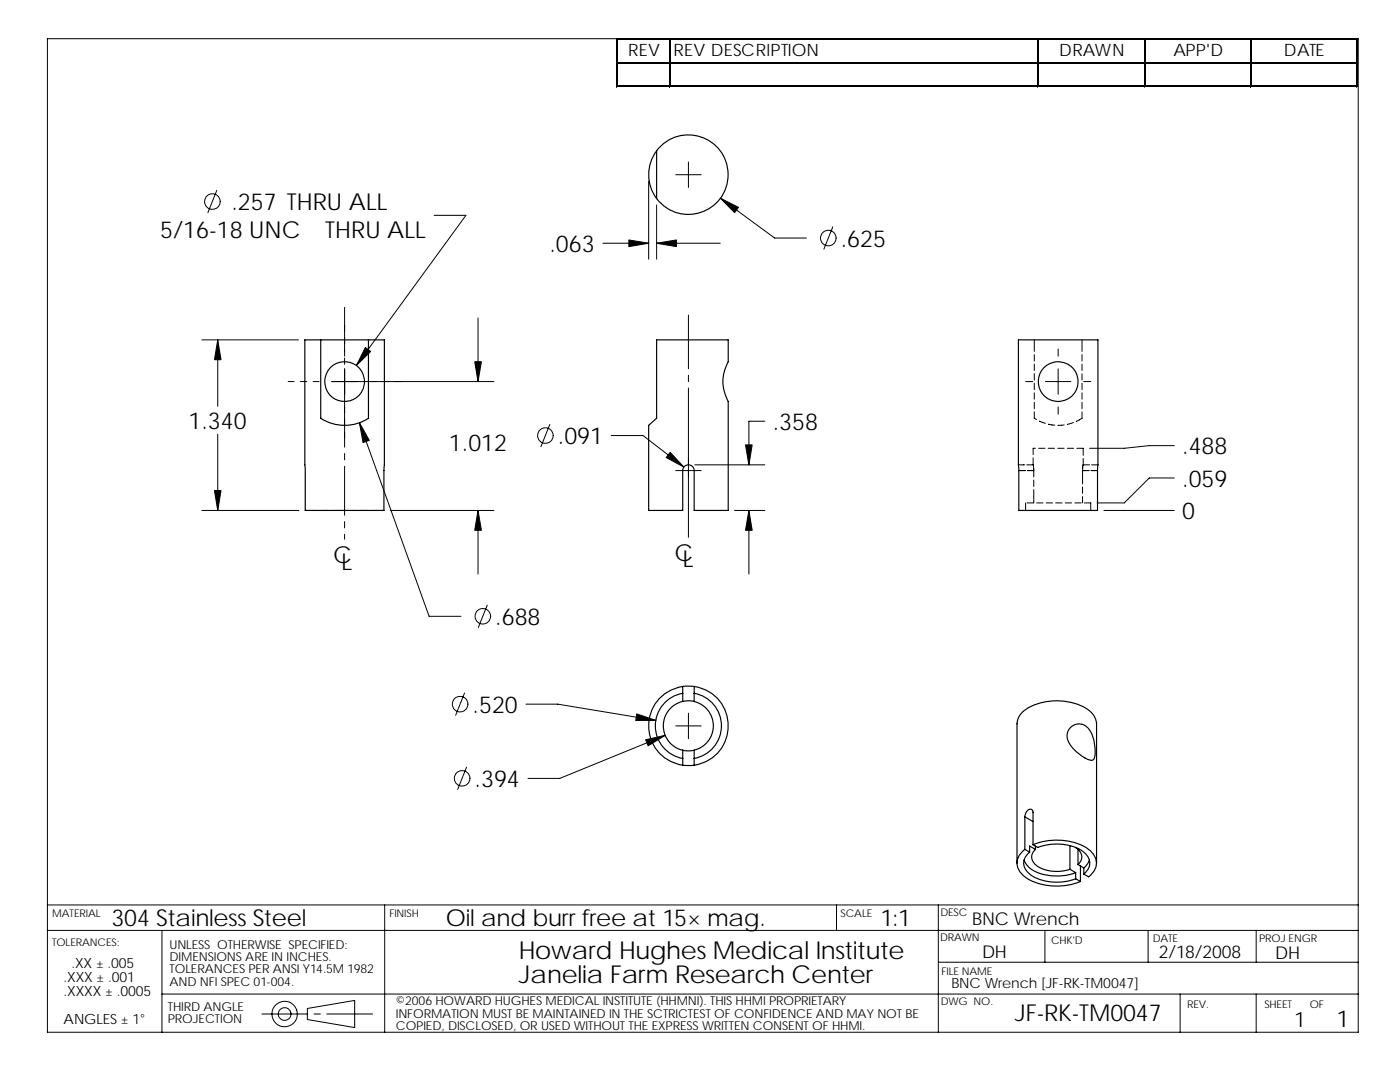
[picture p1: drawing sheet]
<svg xmlns="http://www.w3.org/2000/svg" width="279mm" height="216mm" viewBox="0 0 279 216" stroke-linecap="round" stroke-linejoin="round" font-family="sans-serif">
<g fill="none" stroke="#000" stroke-width=".2">
<path d="M9.5 7.7h261.6v198.3h-261.6zM123 7.7v9.7M123.3 7.7h147.7M123.3 12.4h147.7M123.3 17.1h147.7M133.6 7.9v9.5M207.1 7.9v9.5M228.3 7.9v9.5M249.6 7.9v9.5M270.8 7.9v9.5M43.3 38l-1.8 4.4M129.5 36.1v15.6"/>
<path d="M134.9 34.9h5M137.4 32.3v5.1M143.8 39.6l10.8 7.9h6.4M86.6 43h6.4l-21.9 29.9M120.3 48.5h9.2M131 48.5h12.7M131 40.9v10.8M166.2 45.3l-1.8 4.4M40.3 67.8h19.3M43.5 67.8v13.3M57.5 76.1h1.2M60 76.1h1.2"/>
<path d="M62.5 76.1h1.2M66.2 76.1h32.4M68.8 61.3v9.8M68.8 71.4v1.3M68.8 73.6v15.6M95.4 63.4v12.7M137.4 62.9v10.7M137.4 74.9v1.2M137.4 77.4v29.8M204.7 76.1h1.4M206.4 67.8v2.3M206.4 70.8v1.2"/>
<path d="M206.4 72.7v1.2M206.4 74.6v1.2M206.4 76.5v1.2M206.4 78.4v1.3M208.6 76.1h5.1M211.2 69.6v1.5M211.2 73.6v5.1M215.9 67.8v2.3M215.9 70.8v1.2M215.9 72.7v1.2M215.9 74.6v1.2M215.9 76.5v1.2"/>
<path d="M215.9 78.4v1.3M216.3 76.1h1.4M43.5 86.6v15.3M68.8 90.5v1.3M68.8 93v9.8M71.7 84.3l13.9 38.7h6.4M109.7 84.7l-1.8 4.4M122 86.9h6.3l8.2 6.3M134.9 93.9h5M138.7 92.8h13.9M152.6 84.1h-3.1v8.7M203.2 92.8h1.3"/>
<path d="M203.3 93.9h1.3M204.9 92.8h1.3M205 93.9h1.3M206.2 92.8l.1 2.4M206.2 91.4v1.4M206.3 99.1v1.3M206.3 95.8v1.3M206.3 97.7v1.3M206.4 80.3v1.3M206.4 82.2v1.3l.5 .2M206.7 89.5h-.5v1.2M207.3 89.5h1.3"/>
<path d="M207.4 84l1.2 .5M209.2 89.5h1.3M209.2 84.6l1.3 .2M211.1 89.5h1.3M211.2 81.2v1.5M212.4 84.8l-1.3 .1M213 89.5h1.3M213 84.7h.1M214.2 84.3l-1.1 .4M214.8 84.1h.1M214.9 89.5h1.3v1.3M215.9 80.3v1.3"/>
<path d="M215.9 82.2v1.3l-1.1 .6M216 93.9v1.3M216 95.3v1.2M216 97.2v1.2M216 99.1v1.3M216 93.9h1.3M216.2 92.8h1.2M216.2 92.8l-.2 1.1M216.2 91.5v1.3M217.8 93.9h1.2M217.8 92.8h1.3M234.4 95.4h-5l-5 5h-5.5"/>
<path d="M234.4 88.9h-5l-5 .6h-7M40.3 101.9h19.3M60.9 101.9h2M64.2 101.9h1.3M66.7 101.9h4.1M68.8 104.1v1.2M68.8 106.6v1M72.1 101.9h1.2M74.6 101.9h2M77.9 101.9h20.7M95.4 101.9v12.7M146.6 101.9h6"/>
<path d="M149.5 101.9v12.7M204.7 100.4v1.5M205 100.4h1.2M206.9 100.4h1.3M208.8 100.4h1.3M210.7 100.4h1.3M212.6 100.4h1.3M214.5 100.4h1.3M216.4 100.4h1.3v1.5M220.3 101.9h14.1M92.7 138.3l-1.8 4.4M97.2 120.8l-1.7 4.4"/>
<path d="M93.1 153.1l-1.8 4.4M105 140.5h6.3l19.6 3.2M132.8 146.7l-21.1 8.6h-6.3M134.9 144.8h5M137.4 142.3v5.1M9.5 185.7h261.6M9.5 180.6h261.6M32.3 185.7v20.3M32.3 198.4h238.8M76.8 180.6v25.4M166.9 180.6v5.1M187.3 180.6v25.4"/>
<path d="M187.3 192h83.8M208.5 185.7v6.3M229.1 185.7v6.3M235.5 198.4v7.6M250.7 185.7v6.3M250.7 198.4v7.6M52.3 202.3h9.1M61.3 201.2l9.5-1.6v5.4l-9.5-1.6zM62.7 202.3h1.2M65.2 202.3h9.2"/>
<circle cx="42.4" cy="40.2" r="1.56"/>
<circle cx="165.3" cy="47.5" r="1.56"/>
<circle cx="108.8" cy="86.9" r="1.56"/>
<circle cx="96.4" cy="123" r="1.56"/>
<circle cx="91.8" cy="140.5" r="1.56"/>
<circle cx="92.2" cy="155.3" r="1.56"/>
<circle cx="56.8" cy="202.3" r="2.54"/>
<circle cx="56.8" cy="202.3" r="1.27"/>
</g>
<g fill="none" stroke="#000" stroke-width=".23">
<path d="M131 30.1a7.9 7.9 0 0 1 11.7-1.1 7.9 7.9 0 0 1 0 11.7 7.9 7.9 0 0 1-11.7-1.1M131 30.1a8 8 0 0 0 0 9.5M131 30.1v9.5M64 67.8h-3.2l.1 34.1h15.7l.1-34.1h-3.2M64 67.8v15.7a8.7 8.7 0 0 0 9.5 0v-15.7M64 67.8h9.5M131 67.8h14.3v4.4a7.9 7.9 0 0 0 0 7.9v21.8h-6.8v-8a1.14 1.14 0 0 0-1.1-1.2 1.14 1.14 0 0 0-1.2 1.2v8h-6.7v-17l1.5-1.4zM203.2 67.8h15.9l-.1 34.1h-15.7zM136.2 138.3a6.6 6.6 0 0 0-5.4 6.5 6.6 6.6 0 0 0 5.4 6.5M136.2 137a7.9 7.9 0 0 0-6.7 7.8 7.9 7.9 0 0 0 6.7 7.9M136.2 140a5 5 0 0 0-3.8 4.8 5 5 0 0 0 3.8 4.9M136.2 137h2.3"/>
<path d="M136.2 137v3M138.5 140a5 5 0 0 1 3.9 4.8 5 5 0 0 1-3.9 4.9M138.5 138.3a6.6 6.6 0 0 1 5.5 6.5 6.6 6.6 0 0 1-5.5 6.5M138.5 137a7.9 7.9 0 0 1 6.8 7.8 7.9 7.9 0 0 1-6.8 7.9M138.5 137v3l-.8-.2-1.5 .2M136.2 152.7h2.3M138.5 149.7l-1.3 .1-1-.1v3M138.5 149.7v3M213.5 145.4a2.51 2.51 0 0 1 4.3 .9 7.7 7.7 0 0 1 .5 5.2 1.43 1.43 0 0 1-1.8-.3 7.1 7.1 0 0 1-3.5-4v-.7zM203 172.2v-27.8a4.8 4.8 0 0 1 3.8-3.9 12.3 12.3 0 0 1 10.2 1 3.8 3.8 0 0 1 1.8 2.9v27.8M204.4 171.6a5.8 5.8 0 0 0 5.1 3.1 10.6 10.6 0 0 0 5.2-.6M204.5 169.5a3.2 3.2 0 0 0 .2 5.6 12.2 12.2 0 0 0 10.9 .8"/>
<path d="M204.5 163l1.7 .9M204.5 169.5l1 .5M205.5 170a2.59 2.59 0 0 0-.1 4.3 9.9 9.9 0 0 0 9.3 1M206.2 168.6v-6.5l-.1-.4a.95 .95 0 0 0-1.5 .8l-.1 7M206.2 168.6a12.3 12.3 0 0 1 10.9 .7 3.2 3.2 0 0 1 .2 5.7l-1-.6M206.2 168.6l.9 .5a10.1 10.1 0 0 1 9.3 1 2.59 2.59 0 0 1-.1 4.3M206.7 169.5a2.02 2.02 0 0 0 .5 3.5 8 8 0 0 0 6.3 .5M206.7 168.8v.7M206.7 169.5l-1.2-.7v1.2M213.5 168.7v4.8M213.5 173.5l1.2 .6M214.6 169.1a2.03 2.03 0 0 1 .5 3.4"/>
<path d="M214.7 175.3l.9 .6M214.7 174.1v1.2M215.1 172.5l1.2 .7M215.1 169.5v3M215.6 172.8v3.1M216.3 173.2v1.2M217.4 171.6l-.3 .7-.8 .9"/>
<circle cx="68.8" cy="76.1" r="4"/>
<circle cx="211.2" cy="76.1" r="4"/>
</g>
<g fill="#000" stroke="#000" stroke-width=".2">
<path d="M143.8 39.6l3.6 1.8-.8 1z" fill-rule="evenodd"/>
<path d="M125.5 47.9l4 .6-4 .7z" fill-rule="evenodd"/>
<path d="M131 48.5l4-.6v1.3z" fill-rule="evenodd"/>
<path d="M43.5 67.8l.6 4h-1.3z" fill-rule="evenodd"/>
<path d="M72.9 69.3l1.1 .8-2.9 2.8z" fill-rule="evenodd"/>
<path d="M94.7 72.2h1.4l-.7 3.9z" fill-rule="evenodd"/>
<path d="M71.7 84.3l2 3.6-1.2 .4z" fill-rule="evenodd"/>
<path d="M133.8 90.3l2.7 2.9-3.6-1.9z" fill-rule="evenodd"/>
<path d="M148.8 88.8h1.3l-.6 4z" fill-rule="evenodd"/>
<path d="M42.8 97.9h1.3l-.6 4z" fill-rule="evenodd"/>
<path d="M95.4 101.9l.7 3.9h-1.4z" fill-rule="evenodd"/>
<path d="M149.5 101.9l.6 3.9h-1.3z" fill-rule="evenodd"/>
<path d="M127.1 142.5l3.8 1.2-4 .1z" fill-rule="evenodd"/>
<path d="M128.8 147.6l4-.9-3.5 2.1z" fill-rule="evenodd"/>
</g>
<path d="M123.3 7.8h147.7M123.3 12.5h147.7M207.2 7.9v9.5M270.9 7.9v9.5" fill="none" stroke="#000" stroke-width=".25"/>
<path d="M123.1 7.7v9.7M123.3 17.2h147.7M133.7 7.9v9.5M228.5 7.9v9.5M249.7 7.9v9.5" fill="none" stroke="#000" stroke-width=".28"/>
<g font-size="4.9">
<text x="103.6" y="191.3">Howard Hughes Medical Institute</text>
<text x="103.6" y="196.2">Janelia Farm Research Center</text>
</g>
<g font-size="4.7">
<text x="46.2" y="42">.257 THRU ALL</text>
<text x="32" y="47.5">5/16-18 UNC</text>
<text x="64.9" y="47.5">THRU ALL</text>
<text x="109.7" y="50.3">.063</text>
<text x="167.8" y="49.3">.625</text>
<text x="37.6" y="85.6">1.340</text>
<text x="89.6" y="89.9">1.012</text>
<text x="111.3" y="88.7">.091</text>
<text x="154.2" y="85.8">.358</text>
<text x="235.9" y="90.7">.488</text>
<text x="235.9" y="97.1">.059</text>
<text x="235.9" y="103.6">0</text>
<text x="66.5" y="112.4">C</text>
<text x="68.2" y="113.7">L</text>
<text x="134.6" y="111.9">C</text>
<text x="136.3" y="113.2">L</text>
<text x="98.8" y="124.7">.688</text>
<text x="94.3" y="142.3">.520</text>
<text x="94.7" y="157.1">.394</text>
<text x="22.3" y="184.9">304 Stainless Steel</text>
<text x="89" y="184.8">Oil and burr free at 15× mag.</text>
<text x="175.7" y="184.8">1:1</text>
<text x="202.5" y="203.8">JF-RK-TM0047</text>
<text x="266.7" y="205">1</text>
</g>
<text font-size="4.2" x="258.3" y="204.9">1</text>
<g font-size="3.5">
<text x="194" y="184.6">BNC Wrench</text>
<text x="196" y="191.2">DH</text>
<text x="231.3" y="191.2">2/18/2008</text>
<text x="254.5" y="191.3">DH</text>
</g>
<g font-size="3.4">
<text x="125.4" y="11.2">REV</text>
<text x="134.4" y="11.2">REV DESCRIPTION</text>
<text x="211.4" y="11.2">DRAWN</text>
<text x="234.2" y="11.2">APP'D</text>
<text x="256.2" y="11.2">DATE</text>
</g>
<g font-size="2.8">
<text x="12.7" y="195.9">.XXX ± .001</text>
<text x="14.3" y="193.1">.XX ± .005</text>
<text x="189.9" y="197.2">BNC Wrench [JF-RK-TM0047]</text>
<text x="12.7" y="198.7">.XXXX ± .0005</text>
<text x="12.7" y="204.4">ANGLES ± 1°</text>
</g>
<g font-size="2.5">
<text x="33.8" y="189.3">UNLESS OTHERWISE SPECIFIED:</text>
<text x="33.8" y="191.8">DIMENSIONS ARE IN INCHES.</text>
<text x="33.8" y="196.7">AND NFI SPEC 01-004.</text>
<text x="33.8" y="194.2">TOLERANCES PER ANSI Y14.5M 1982</text>
<text x="33.5" y="201.7">THIRD ANGLE</text>
<text x="79" y="200.6">©2006 HOWARD HUGHES MEDICAL INSTITUTE (HHMNI). THIS HHMI PROPRIETARY</text>
<text x="79" y="203">INFORMATION MUST BE MAINTAINED IN THE SCTRICTEST OF CONFIDENCE AND MAY NOT BE</text>
<text x="33.5" y="204.2">PROJECTION</text>
<text x="79" y="205.5">COPIED, DISCLOSED, OR USED WITHOUT THE EXPRESS WRITTEN CONSENT OF HHMI.</text>
</g>
<g font-size="2.1">
<text x="10.4" y="182.9">MATERIAL</text>
<text x="77.7" y="183">FINISH</text>
<text x="167.8" y="182.9">SCALE</text>
<text x="187.7" y="182.8">DESC</text>
<text x="10.4" y="188.8">TOLERANCES:</text>
<text x="187.6" y="187.8">DRAWN</text>
<text x="209.8" y="188.3">CHK'D</text>
<text x="230" y="187.9">DATE</text>
<text x="251.3" y="187.9">PROJ ENGR</text>
<text x="187.9" y="194.5">FILE NAME</text>
<text x="187.7" y="200.6">DWG NO.</text>
<text x="236.9" y="201.2">REV.</text>
<text x="252.3" y="201.1">SHEET</text>
<text x="261.4" y="201.1">OF</text>
</g>
</svg>
